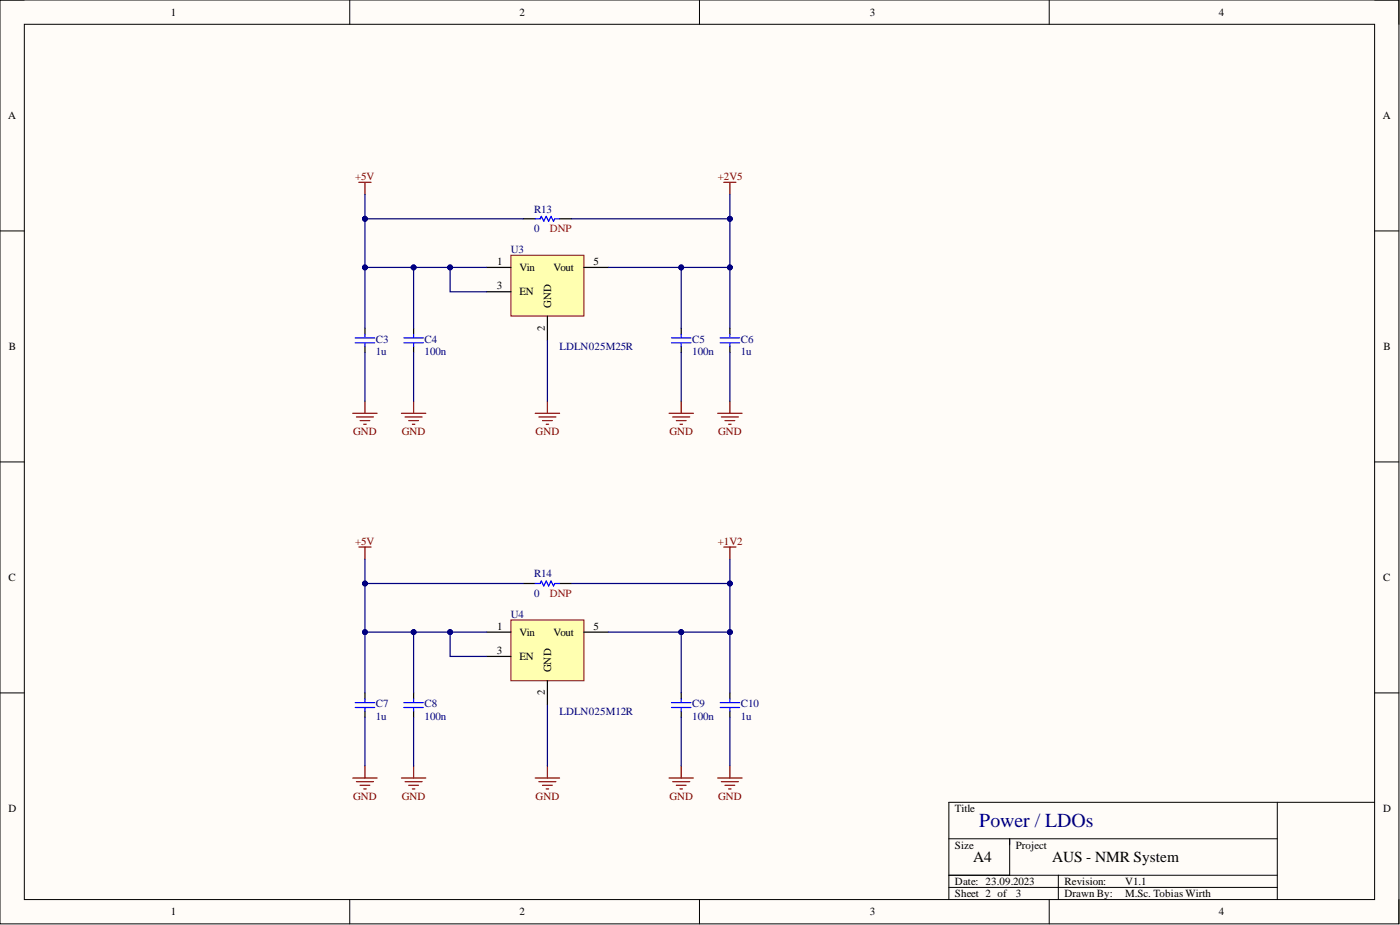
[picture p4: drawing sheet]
<svg xmlns="http://www.w3.org/2000/svg" width="292mm" height="193mm" viewBox="0 0 292 193" stroke-linecap="round" stroke-linejoin="round" font-family="sans-serif">
<path d="M0 0h291.9v192.7h-291.9z" fill-rule="evenodd" fill="#fffcf8"/>
<path d="M0 0h291.9v192.7h-291.9z" fill="none" stroke="#000" stroke-width=".21"/>
<path d="M5.1 5.1h281.7v182.6h-281.7z" fill-rule="evenodd" fill="#fffcf8"/>
<g fill="none" stroke="#000" stroke-width=".21">
<path d="M0 0h5.1M73 0v5.1M145.9 0v5.1M218.9 0v5.1M286.8 0h5.1v5.1M5.1 5.1h281.7v182.6h-281.7zM0 48.2h5.1M286.8 48.2h5.1M0 96.4h5.1M286.8 96.4h5.1M0 144.6h5.1M286.8 144.6h5.1"/>
<path d="M198 175h68.5M210.7 175v7.6M266.5 167.4v20.3M286.8 167.4h-88.8v20.3M73 187.7v5M145.9 187.7v5M198 182.6h68.5M198 185.1h68.5M218.9 187.7v5M220.8 182.6v5.1M291.9 187.7v5"/>
</g>
<g fill="none" stroke="#800000" stroke-width=".25">
<path d="M74.9 38h2.5M76.1 38v2.6M151 38h2.6M152.3 38v2.6M73.6 86.2h5.1M74.4 87h3.5M75.1 87.7h2.1M75.9 88.5h.5M76.1 83.7v2.5M149.7 86.2h5.1M150.5 87h3.6M151.3 87.7h2"/>
<path d="M152 88.5h.5M152.3 83.7v2.5M74.9 114.1h2.5M76.1 114.1v2.6M151 114.1h2.6M152.3 114.1v2.6"/>
</g>
<path d="M109.1 45.6h2.6M116.8 45.6h2.5M76.1 68.5v1.2M76.1 72.3v1.2M152.3 68.5v1.2M152.3 72.3v1.2" fill="none" stroke="#000" stroke-width=".25"/>
<path d="M111.7 45.6h1l.2-.5 .6 1.1 .5-1.1 .5 1.1 .5-1.1 .5 1.1 .2-.6h1.1M74.1 70.5h4.1M74.1 71.5h4.1M76.1 69.7v.7M76.1 71.6v.7M150.3 70.5h4M150.3 71.5h4M152.3 69.7v.7M152.3 71.6v.7" fill="none" stroke="#00f" stroke-width=".25"/>
<path d="M106.6 53.3h15.2v12.6h-15.2z" fill-rule="evenodd" fill="#ffffb0"/>
<path d="M106.6 53.3h15.2v12.6h-15.2z" fill="none" stroke="#800000" stroke-width=".21"/>
<path d="M101.5 55.8h5.1M121.8 55.8h5.1M101.5 60.9h5.1M114.2 65.9v5.1M109.1 121.7h2.6M116.8 121.7h2.5M76.1 144.6v1.2M76.1 148.4v1.2M152.3 144.6v1.2M152.3 148.4v1.2" fill="none" stroke="#000" stroke-width=".25"/>
<g fill="none" stroke="#800000" stroke-width=".25">
<path d="M111.7 86.2h5.1M112.4 87h3.6M113.2 87.7h2M114 88.5h.5M114.2 83.7v2.5M76.1 159.8v2.5M152.3 159.8v2.5M73.6 162.3h5.1M74.4 163.1h3.5M75.1 163.8h2.1M75.9 164.6h.5M149.7 162.3h5.1"/>
<path d="M150.5 163.1h3.6M151.3 163.8h2M152 164.6h.5"/>
</g>
<path d="M111.7 121.7h1l.2-.5 .6 1 .5-1 .5 1 .5-1 .5 1 .2-.5h1.1M74.1 146.6h4.1M74.1 147.6h4.1M76.1 145.8v.7M76.1 147.7v.7M150.3 146.6h4M150.3 147.6h4M152.3 145.8v.7M152.3 147.7v.7" fill="none" stroke="#00f" stroke-width=".25"/>
<path d="M106.6 129.3h15.2v12.7h-15.2z" fill-rule="evenodd" fill="#ffffb0"/>
<path d="M106.6 129.3h15.2v12.7h-15.2z" fill="none" stroke="#800000" stroke-width=".21"/>
<path d="M86.3 68.5v1.2M86.3 72.3v1.2M142.1 68.5v1.2M142.1 72.3v1.2M101.5 131.9h5.1M101.5 136.9h5.1M121.8 131.9h5.1M86.3 144.6v1.2M86.3 148.4v1.2M114.2 142v5.1M142.1 144.6v1.2M142.1 148.4v1.2" fill="none" stroke="#000" stroke-width=".25"/>
<g fill="none" stroke="#800000" stroke-width=".25">
<path d="M83.8 86.2h5M84.5 87h3.6M85.3 87.7h2M86 88.5h.5M86.3 83.7v2.5M139.6 86.2h5.1M140.4 87h3.5M141.1 87.7h2M141.9 88.5h.5M142.1 83.7v2.5M86.3 159.8v2.5M114.2 159.8v2.5"/>
<path d="M142.1 159.8v2.5M83.8 162.3h5M84.5 163.1h3.6M85.3 163.8h2M86 164.6h.5M111.7 162.3h5.1M112.4 163.1h3.6M113.2 163.8h2M114 164.6h.5M139.6 162.3h5.1M140.4 163.1h3.5M141.1 163.8h2"/>
<path d="M141.9 164.6h.5"/>
</g>
<g fill="none" stroke="#00f" stroke-width=".25">
<path d="M84.3 70.5h4M84.3 71.5h4M86.3 69.7v.7M86.3 71.6v.7M140.1 70.5h4.1M140.1 71.5h4.1M142.1 69.7v.7M142.1 71.6v.7M84.3 146.6h4M84.3 147.6h4M86.3 145.8v.7M86.3 147.7v.7"/>
<path d="M140.1 146.6h4.1M140.1 147.6h4.1M142.1 145.8v.7M142.1 147.7v.7"/>
</g>
<path d="M101.5 55.8h-25.4v12.7M76.1 73.5v10.2M152.3 73.5v10.2" fill="none" stroke="#000080" stroke-width=".25"/>
<circle cx="76.1" cy="55.8" r=".51" fill="#000080"/>
<circle cx="76.1" cy="55.8" r=".51" fill="none" stroke="#000080" stroke-width=".21"/>
<circle cx="86.3" cy="55.8" r=".51" fill="#000080"/>
<circle cx="86.3" cy="55.8" r=".51" fill="none" stroke="#000080" stroke-width=".21"/>
<circle cx="93.9" cy="55.8" r=".51" fill="#000080"/>
<circle cx="93.9" cy="55.8" r=".51" fill="none" stroke="#000080" stroke-width=".21"/>
<path d="M93.9 55.8v5.1h7.6" fill="none" stroke="#000080" stroke-width=".25"/>
<circle cx="93.9" cy="55.8" r=".51" fill="#000080"/>
<circle cx="93.9" cy="55.8" r=".51" fill="none" stroke="#000080" stroke-width=".21"/>
<path d="M126.9 55.8h25.4v12.7" fill="none" stroke="#000080" stroke-width=".25"/>
<circle cx="142.1" cy="55.8" r=".51" fill="#000080"/>
<circle cx="142.1" cy="55.8" r=".51" fill="none" stroke="#000080" stroke-width=".21"/>
<circle cx="152.3" cy="55.8" r=".51" fill="#000080"/>
<circle cx="152.3" cy="55.8" r=".51" fill="none" stroke="#000080" stroke-width=".21"/>
<path d="M76.1 40.6v15.2" fill="none" stroke="#000080" stroke-width=".25"/>
<circle cx="76.1" cy="45.6" r=".51" fill="#000080"/>
<circle cx="76.1" cy="45.6" r=".51" fill="none" stroke="#000080" stroke-width=".21"/>
<circle cx="76.1" cy="55.8" r=".51" fill="#000080"/>
<circle cx="76.1" cy="55.8" r=".51" fill="none" stroke="#000080" stroke-width=".21"/>
<path d="M152.3 40.6v15.2" fill="none" stroke="#000080" stroke-width=".25"/>
<circle cx="152.3" cy="45.6" r=".51" fill="#000080"/>
<circle cx="152.3" cy="45.6" r=".51" fill="none" stroke="#000080" stroke-width=".21"/>
<circle cx="152.3" cy="55.8" r=".51" fill="#000080"/>
<circle cx="152.3" cy="55.8" r=".51" fill="none" stroke="#000080" stroke-width=".21"/>
<path d="M119.3 45.6h33" fill="none" stroke="#000080" stroke-width=".25"/>
<circle cx="152.3" cy="45.6" r=".51" fill="#000080"/>
<circle cx="152.3" cy="45.6" r=".51" fill="none" stroke="#000080" stroke-width=".21"/>
<path d="M76.1 45.6h33" fill="none" stroke="#000080" stroke-width=".25"/>
<circle cx="76.1" cy="45.6" r=".51" fill="#000080"/>
<circle cx="76.1" cy="45.6" r=".51" fill="none" stroke="#000080" stroke-width=".21"/>
<path d="M114.2 71v12.7M101.5 131.9h-25.4v12.7M76.1 149.6v10.2M152.3 149.6v10.2" fill="none" stroke="#000080" stroke-width=".25"/>
<circle cx="76.1" cy="131.9" r=".51" fill="#000080"/>
<circle cx="76.1" cy="131.9" r=".51" fill="none" stroke="#000080" stroke-width=".21"/>
<circle cx="86.3" cy="131.9" r=".51" fill="#000080"/>
<circle cx="86.3" cy="131.9" r=".51" fill="none" stroke="#000080" stroke-width=".21"/>
<circle cx="93.9" cy="131.9" r=".51" fill="#000080"/>
<circle cx="93.9" cy="131.9" r=".51" fill="none" stroke="#000080" stroke-width=".21"/>
<path d="M93.9 131.9v5h7.6" fill="none" stroke="#000080" stroke-width=".25"/>
<circle cx="93.9" cy="131.9" r=".51" fill="#000080"/>
<circle cx="93.9" cy="131.9" r=".51" fill="none" stroke="#000080" stroke-width=".21"/>
<path d="M126.9 131.9h25.4v12.7" fill="none" stroke="#000080" stroke-width=".25"/>
<circle cx="142.1" cy="131.9" r=".51" fill="#000080"/>
<circle cx="142.1" cy="131.9" r=".51" fill="none" stroke="#000080" stroke-width=".21"/>
<circle cx="152.3" cy="131.9" r=".51" fill="#000080"/>
<circle cx="152.3" cy="131.9" r=".51" fill="none" stroke="#000080" stroke-width=".21"/>
<path d="M76.1 116.7v15.2" fill="none" stroke="#000080" stroke-width=".25"/>
<circle cx="76.1" cy="121.7" r=".51" fill="#000080"/>
<circle cx="76.1" cy="121.7" r=".51" fill="none" stroke="#000080" stroke-width=".21"/>
<circle cx="76.1" cy="131.9" r=".51" fill="#000080"/>
<circle cx="76.1" cy="131.9" r=".51" fill="none" stroke="#000080" stroke-width=".21"/>
<path d="M152.3 116.7v15.2" fill="none" stroke="#000080" stroke-width=".25"/>
<circle cx="152.3" cy="121.7" r=".51" fill="#000080"/>
<circle cx="152.3" cy="121.7" r=".51" fill="none" stroke="#000080" stroke-width=".21"/>
<circle cx="152.3" cy="131.9" r=".51" fill="#000080"/>
<circle cx="152.3" cy="131.9" r=".51" fill="none" stroke="#000080" stroke-width=".21"/>
<path d="M119.3 121.7h33" fill="none" stroke="#000080" stroke-width=".25"/>
<circle cx="152.3" cy="121.7" r=".51" fill="#000080"/>
<circle cx="152.3" cy="121.7" r=".51" fill="none" stroke="#000080" stroke-width=".21"/>
<path d="M76.1 121.7h33" fill="none" stroke="#000080" stroke-width=".25"/>
<circle cx="76.1" cy="121.7" r=".51" fill="#000080"/>
<circle cx="76.1" cy="121.7" r=".51" fill="none" stroke="#000080" stroke-width=".21"/>
<path d="M86.3 131.9v12.7M86.3 149.6v10.2M114.2 147.1v12.7" fill="none" stroke="#000080" stroke-width=".25"/>
<circle cx="86.3" cy="131.9" r=".51" fill="#000080"/>
<circle cx="86.3" cy="131.9" r=".51" fill="none" stroke="#000080" stroke-width=".21"/>
<path d="M142.1 131.9v12.7M142.1 149.6v10.2" fill="none" stroke="#000080" stroke-width=".25"/>
<circle cx="142.1" cy="131.9" r=".51" fill="#000080"/>
<circle cx="142.1" cy="131.9" r=".51" fill="none" stroke="#000080" stroke-width=".21"/>
<path d="M86.3 55.8v12.7M86.3 73.5v10.2" fill="none" stroke="#000080" stroke-width=".25"/>
<circle cx="86.3" cy="55.8" r=".51" fill="#000080"/>
<circle cx="86.3" cy="55.8" r=".51" fill="none" stroke="#000080" stroke-width=".21"/>
<path d="M142.1 55.8v12.7M142.1 73.5v10.2" fill="none" stroke="#000080" stroke-width=".25"/>
<circle cx="142.1" cy="55.8" r=".51" fill="#000080"/>
<circle cx="142.1" cy="55.8" r=".51" fill="none" stroke="#000080" stroke-width=".21"/>
<text font-size="4.1" fill="#000080" x="204.3" y="172.5">Power / LDOs</text>
<g font-size="3.2">
<text x="203" y="179.9">A4</text>
<text x="219.5" y="179.9">AUS - NMR System</text>
</g>
<g font-size="2.3">
<text x="35.6" y="3.3">1</text>
<text x="108.4" y="3.3">2</text>
<text x="181.5" y="3.3">3</text>
<text x="254.3" y="3.3">4</text>
<text x="1.7" y="24.8">A</text>
<text x="288.5" y="24.8">A</text>
<text x="103.7" y="55.3">1</text>
<text x="108.4" y="56.6">Vin</text>
<text x="115.5" y="56.6">Vout</text>
<text x="123.9" y="55.3">5</text>
<text x="103.6" y="60.4">3</text>
<text x="108.4" y="61.6">EN</text>
<text x="115" y="64.2" transform="rotate(-90 115 64.2)">GND</text>
<text x="113.7" y="69" transform="rotate(-90 113.7 69)">2</text>
<text x="1.9" y="73">B</text>
<text x="288.7" y="73">B</text>
<text x="1.8" y="121.2">C</text>
<text x="288.6" y="121.2">C</text>
<text x="103.7" y="131.4">1</text>
<text x="123.9" y="131.4">5</text>
<text x="103.6" y="136.4">3</text>
<text x="108.4" y="132.6">Vin</text>
<text x="108.4" y="137.7">EN</text>
<text x="115.5" y="132.6">Vout</text>
<text x="115" y="140.2" transform="rotate(-90 115 140.2)">GND</text>
<text x="113.7" y="145.1" transform="rotate(-90 113.7 145.1)">2</text>
<text x="1.8" y="169.4">D</text>
<text x="199.2" y="169.4">Title</text>
<text x="288.6" y="169.4">D</text>
<text x="199.2" y="177">Size</text>
<text x="211.9" y="177">Project</text>
<text x="199.2" y="184.6">Date: 23.09.2023</text>
<text x="222.1" y="184.6">Revision:</text>
<text x="234.8" y="184.6">V1.1</text>
<text x="35.6" y="191">1</text>
<text x="108.4" y="191">2</text>
<text x="181.5" y="191">3</text>
<text x="199.2" y="187.2">Sheet 2 of</text>
<text x="211.9" y="187.2">3</text>
<text x="222.1" y="187.2">Drawn By:</text>
<text x="234.8" y="187.2">M.Sc. Tobias Wirth</text>
<text x="254.3" y="191">4</text>
</g>
<g font-size="2.3" fill="#800000">
<text x="74.1" y="37.5">+5V</text>
<text x="149.7" y="37.5">+2V5</text>
<text x="73.7" y="90.8">GND</text>
<text x="83.8" y="90.8">GND</text>
<text x="111.8" y="90.8">GND</text>
<text x="139.7" y="90.8">GND</text>
<text x="149.8" y="90.8">GND</text>
<text x="74.1" y="113.6">+5V</text>
<text x="149.7" y="113.6">+1V2</text>
<text x="73.7" y="166.9">GND</text>
<text x="83.8" y="166.9">GND</text>
<text x="111.8" y="166.9">GND</text>
<text x="139.7" y="166.9">GND</text>
<text x="149.8" y="166.9">GND</text>
</g>
<g font-size="2.3" fill="#000080">
<text x="111.4" y="44.4">R13</text>
<text x="106.6" y="52.7">U3</text>
<text x="111.4" y="48.4">0</text>
<text x="78.4" y="71.5">C3</text>
<text x="88.6" y="71.5">C4</text>
<text x="144.4" y="71.5">C5</text>
<text x="154.6" y="71.5">C6</text>
<text x="78.4" y="74">1u</text>
<text x="88.6" y="74">100n</text>
<text x="116.8" y="73">LDLN025M25R</text>
<text x="144.4" y="74">100n</text>
<text x="154.6" y="74">1u</text>
<text x="111.4" y="120.5">R14</text>
<text x="111.4" y="124.5">0</text>
<text x="106.6" y="128.8">U4</text>
<text x="78.4" y="147.6">C7</text>
<text x="88.6" y="147.6">C8</text>
<text x="116.8" y="149.1">LDLN025M12R</text>
<text x="144.4" y="147.6">C9</text>
<text x="154.6" y="147.6">C10</text>
<text x="78.4" y="150.1">1u</text>
<text x="88.6" y="150.1">100n</text>
<text x="144.4" y="150.1">100n</text>
<text x="154.6" y="150.1">1u</text>
</g>
<g font-size="2.3" fill="#c00">
<text x="114.7" y="48.4">DNP</text>
<text x="114.7" y="124.5">DNP</text>
</g>
</svg>
